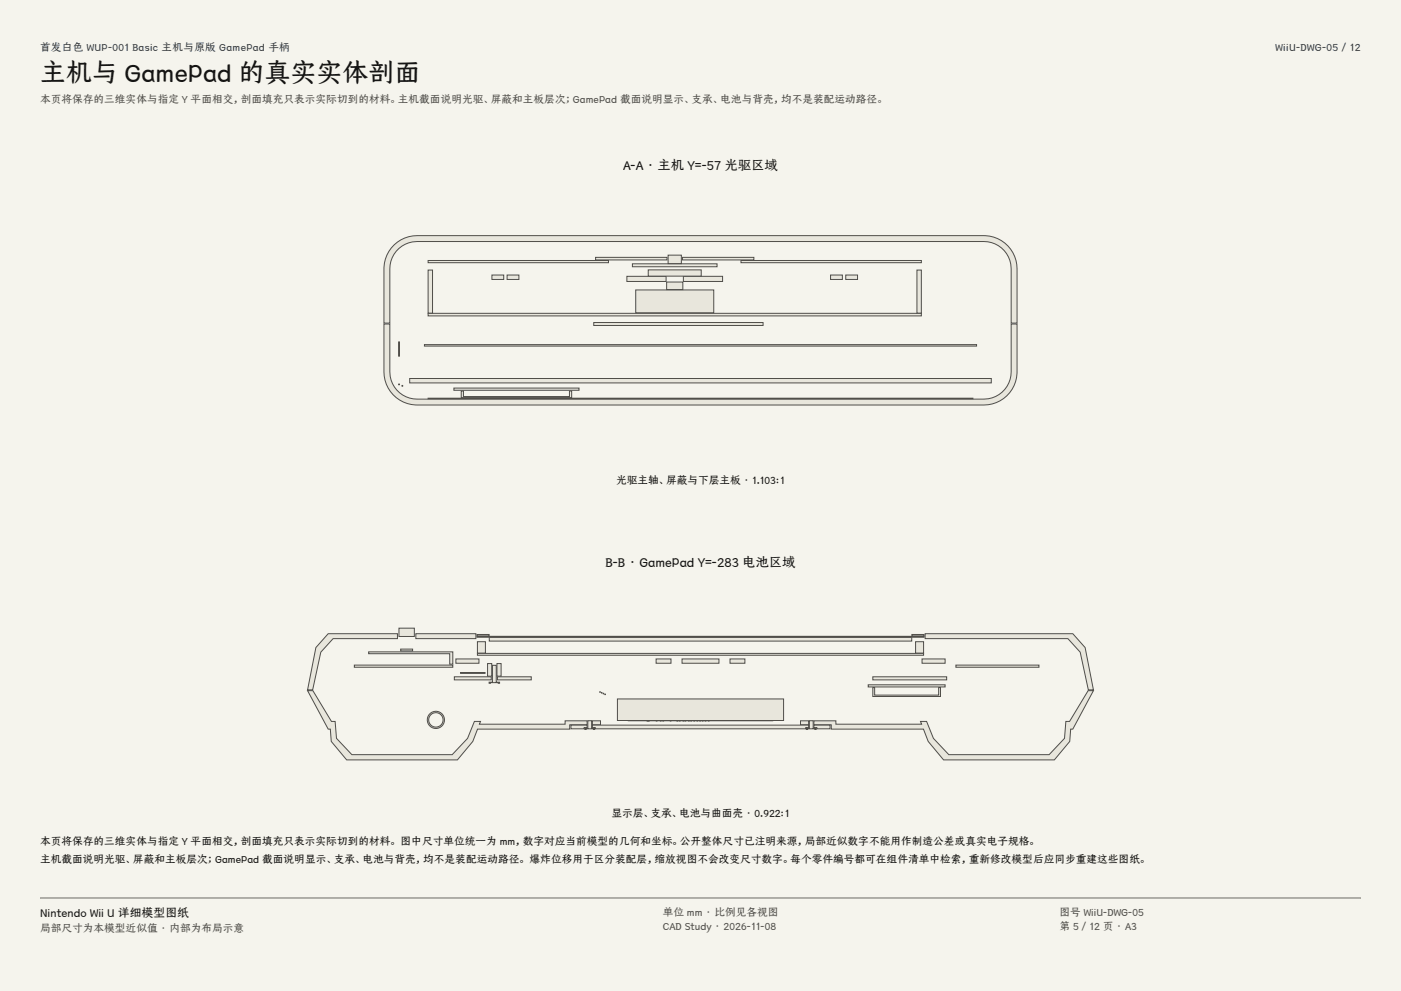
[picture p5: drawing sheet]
<svg xmlns="http://www.w3.org/2000/svg" width="420mm" height="297mm" viewBox="0 0 420 297" stroke-linecap="round" stroke-linejoin="round" font-family="sans-serif">
<g fill="#f5f4ed">
<path d="M0 0h420v297h-420z"/>
<path d="M12 12h396v275h-396z"/>
</g>
<g fill="#e8e6dc" stroke="#504e49" stroke-width=".3">
<path d="M115.1 97.1h1.8v14.3a8.2 8.2 0 0 0 8.1 8.2h170a8.2 8.2 0 0 0 8.1-8.2v-14.3h1.8v14.3a9.9 9.9 0 0 1-9.9 10h-170a9.9 9.9 0 0 1-9.9-10z" fill-rule="evenodd"/>
<path d="M118.2 73.4a9.9 9.9 0 0 1 6.8-2.8h170a9.9 9.9 0 0 1 9.9 10v16.2h-1.8v-16.2a8.2 8.2 0 0 0-8.1-8.2h-170a8.2 8.2 0 0 0-8.1 8.2v16.2h-1.8v-16.2a9.9 9.9 0 0 1 3.1-7.2z" fill-rule="evenodd"/>
<path d="M122.8 113.4h174.4v1.4h-174.4z" fill-rule="evenodd"/>
<path d="M136.1 116.3h37.5v.7h-37.5z" fill-rule="evenodd"/>
<path d="M138.3 117.2h.6v1.6h31.8v-1.6h.7v2h-33.1z" fill-rule="evenodd"/>
<path d="M128.3 93.9h147.9v.8h-147.9z" fill-rule="evenodd"/>
<path d="M274.9 80.9h1.3v12.9h-1.3z" fill-rule="evenodd"/>
<path d="M128.3 80.9h1.4v12.9h-1.4z" fill-rule="evenodd"/>
<path d="M190.6 86.9h23.4v6.8h-23.4z" fill-rule="evenodd"/>
<path d="M199.8 84.5h4.9v2.3h-4.9z" fill-rule="evenodd"/>
<path d="M187.9 82.8h11.8v1.6h-11.8z" fill-rule="evenodd"/>
<path d="M204.9 82.8h11.7v1.6h-11.7z" fill-rule="evenodd"/>
<path d="M194.3 80.9h15.9v1.9h-15.9z" fill-rule="evenodd"/>
<path d="M253.5 82.4h3.6v1.4h-3.6z" fill-rule="evenodd"/>
<path d="M249 82.4h3.5v1.4h-3.5z" fill-rule="evenodd"/>
<path d="M152 82.4h3.6v1.4h-3.6z" fill-rule="evenodd"/>
<path d="M147.5 82.4h3.5v1.4h-3.5z" fill-rule="evenodd"/>
<path d="M222.1 78.1h54.1v.6h-54.1z" fill-rule="evenodd"/>
<path d="M128.3 78.1h54.1v.6h-54.1z" fill-rule="evenodd"/>
<path d="M189.6 79.1h25.4v.8h-25.4z" fill-rule="evenodd"/>
<path d="M204.6 77.1h21.4v.8h-21.4z" fill-rule="evenodd"/>
<path d="M178.6 77.1h21.4v.8h-21.4z" fill-rule="evenodd"/>
<path d="M200.3 76.5h4v2.5h-4z" fill-rule="evenodd"/>
<path d="M178 96.7h50.8v.8h-50.8z" fill-rule="evenodd"/>
<path d="M128.3 119.3h163.4v.2h-163.4z" fill-rule="evenodd"/>
<path d="M127.2 103.3h165.6v.4h-165.6z" fill-rule="evenodd"/>
<path d="M120.5 115.5l.2 .3z" fill-rule="evenodd"/>
<path d="M119.6 115.1l.1 .2z" fill-rule="evenodd"/>
<path d="M119.6 102.4v4.4z" fill-rule="evenodd"/>
<path d="M92.2 207h1.6l5.6 9.2h1.1l.4 5.1 4.6 4.9h30.1l4.6-4.9 2-5.1h1.8l-.3 .8h25.7v-1h6.6v1.2h-5.2v1.3h-27.6l-1.5 3.7-4.6 5.5h-33.2l-4.6-5.5-.3-3.7h-.6z" fill-rule="evenodd"/>
<path d="M244 216h6.6v1h25.7l-.3-.8h1.8l2 5.1 4.6 4.9h30.1l4.6-4.9 .4-5.1h1.1l5.6-9.2h1.6l-6.2 11.5h-.6l-.3 3.7-4.6 5.5h-33.2l-4.6-5.5-1.5-3.7h-27.6v-1.3h-5.2z" fill-rule="evenodd"/>
<path d="M128.1 215.7a2.6 2.6 0 0 0 5.2 0 2.6 2.6 0 0 0-5.2 0zM128.5 215.7a2.17 2.17 0 0 1 4.3 0 2.17 2.17 0 0 1-4.3 0z" fill-rule="evenodd"/>
<path d="M240 216h2.4v1.2h-2.4z" fill-rule="evenodd"/>
<path d="M177.6 216h2.4v1.2h-2.4z" fill-rule="evenodd"/>
<path d="M277.3 189.9h44.3l3.7 4.2 2.5 12.7h-1.5l-2.5-11.3-3.7-4.1h-42.8z" fill-rule="evenodd"/>
<path d="M98.4 189.9h20.8v1.5h-19.3l-3.7 4.1-2.5 11.3h-1.5l2.5-12.7z" fill-rule="evenodd"/>
<path d="M124.7 189.9h18v1.5h-18z" fill-rule="evenodd"/>
<path d="M143.1 195.8h133.8v.6h-133.8z" fill-rule="evenodd"/>
<path d="M274.5 192.3h2.4v3.4h-2.4z" fill-rule="evenodd"/>
<path d="M143.1 192.3h2.4v3.4h-2.4z" fill-rule="evenodd"/>
<path d="M146.7 191h126.6v1.1h-126.6z" fill-rule="evenodd"/>
<path d="M143 190.7h134v.3h-134z" fill-rule="evenodd"/>
<path d="M273.4 190.2h3.6v.4h-3.6z" fill-rule="evenodd"/>
<path d="M143 190.2h3.6v.4h-3.6z" fill-rule="evenodd"/>
<path d="M119.6 188.3h4.6v2.5h-4.6z" fill-rule="evenodd"/>
<path d="M177.6 217.3h64.8v.8h-.9v.3h-63v-.3h-.9z" fill-rule="evenodd"/>
<path d="M244 217.3h4.8v1.1h-3.9v-.3h-.9z" fill-rule="evenodd"/>
<path d="M171.2 217.3h4.8v.8h-.9v.3h-3.9z" fill-rule="evenodd"/>
<path d="M261.7 202.8h22.1v1h-22.1z" fill-rule="evenodd"/>
<path d="M136.2 202.8h11.1v1h-11.1z" fill-rule="evenodd"/>
<path d="M149.1 202.8h10.2v1h-10.2z" fill-rule="evenodd"/>
<path d="M260.3 205.2h23v.7h-23z" fill-rule="evenodd"/>
<path d="M261.7 206.1h.5v2.2h19.2v-2.2h.5v2.6h-20.2z" fill-rule="evenodd"/>
<path d="M204.5 197.5h11v1.3h-11z" fill-rule="evenodd"/>
<path d="M276.4 197.5h6.9v1.3h-6.9z" fill-rule="evenodd"/>
<path d="M136.7 197.5h6.9v1.3h-6.9z" fill-rule="evenodd"/>
<path d="M218.8 197.5h4.5v1.3h-4.5z" fill-rule="evenodd"/>
<path d="M196.7 197.5h4.5v1.3h-4.5z" fill-rule="evenodd"/>
<path d="M185.1 209.5h49.8v6.4h-49.8z" fill-rule="evenodd"/>
<path d="M188.3 216h43.4z" fill-rule="evenodd"/>
<path d="M193.9 216h.8z" fill-rule="evenodd"/>
<path d="M202.9 216h.3z" fill-rule="evenodd"/>
<path d="M196.7 216h.3z" fill-rule="evenodd"/>
<path d="M198.7 216h.2z" fill-rule="evenodd"/>
<path d="M197.9 216h.3z" fill-rule="evenodd"/>
<path d="M203.7 216h.2z" fill-rule="evenodd"/>
<path d="M205.3 216h.3z" fill-rule="evenodd"/>
<path d="M204.7 216h.3z" fill-rule="evenodd"/>
<path d="M206.4 216h.2z" fill-rule="evenodd"/>
<path d="M200.9 216h.3z" fill-rule="evenodd"/>
<path d="M209.7 216h.3z" fill-rule="evenodd"/>
<path d="M210.5 216h.3z" fill-rule="evenodd"/>
<path d="M208 216h.2z" fill-rule="evenodd"/>
<path d="M211.4 216h.2z" fill-rule="evenodd"/>
<path d="M207.1 216h.2z" fill-rule="evenodd"/>
<path d="M208.9 216h.2z" fill-rule="evenodd"/>
<path d="M212.4 216h.2z" fill-rule="evenodd"/>
<path d="M286.6 199.3h24.9v.7h-24.9z" fill-rule="evenodd"/>
<path d="M106.2 199.3h29.5v.7h-29.5z" fill-rule="evenodd"/>
<path d="M120.1 194.5h3.6v.6h-3.6z" fill-rule="evenodd"/>
<path d="M110.5 195.4h25.2v3.7h-.9v-3.2h-24.3z" fill-rule="evenodd"/>
<path d="M242.6 216h1.2v2.3h.9v.3h-.4v-.2h-2.2v.2h-.4v-.3h.9z" fill-rule="evenodd"/>
<path d="M176.2 216h1.2v2.3h.9v.3h-.4v-.2h-2.2v.2h-.4v-.3h.9z" fill-rule="evenodd"/>
<path d="M147.6 199.4h1.2v5h1v.4h-.4v-.2h-2.4v.2h-.4v-.4h1z" fill-rule="evenodd"/>
<path d="M146.2 198.9h1.2v3.7h-1.2z" fill-rule="evenodd"/>
<path d="M149 198.9h1.2v3.7h-1.2z" fill-rule="evenodd"/>
<path d="M138.1 201.6h7.3v.2h-7.3z" fill-rule="evenodd"/>
<path d="M181.3 208.1h.2z" fill-rule="evenodd"/>
<path d="M180.8 207.8l.2 .1z" fill-rule="evenodd"/>
<path d="M180.3 207.6l.2 .1z" fill-rule="evenodd"/>
<path d="M179.8 207.4l.2 .1z" fill-rule="evenodd"/>
</g>
<path d="M12 269.3h396zM12 269h396v.3h-396z" fill-rule="evenodd" fill="#504e49"/>
<text font-size="7.8" fill="#141413" x="12" y="24.7">主机与 GamePad 的真实实体剖面</text>
<g font-size="4" fill="#141413">
<text x="186.8" y="51">A-A · 主机 Y=-57 光驱区域</text>
<text x="181.5" y="170">B-B · GamePad Y=-283 电池区域</text>
</g>
<text font-size="3.5" fill="#141413" x="12" y="274.9">Nintendo Wii U 详细模型图纸</text>
<g font-size="3.2" fill="#1b365d">
<text x="12" y="15.3">首发白色 WUP-001 Basic 主机与原版 GamePad 手柄</text>
<text x="382.4" y="15.3">WiiU-DWG-05 / 12</text>
</g>
<g font-size="3.2" fill="#504e49">
<text x="12" y="30.9">本页将保存的三维实体与指定 Y 平面相交，剖面填充只表示实际切到的材料。主机截面说明光驱、屏蔽和主板层次；GamePad 截面说明显示、支承、电池与背壳，均不是装配运动路径。</text>
<text x="198.7" y="274.5">单位 mm · 比例见各视图</text>
<text x="317.6" y="274.5">图号 WiiU-DWG-05</text>
<text x="12" y="279.3">局部尺寸为本模型近似值 · 内部为布局示意</text>
<text x="198.7" y="278.8">CAD Study · 2026-11-08</text>
<text x="317.6" y="278.8">第 5 / 12 页 · A3</text>
</g>
<g font-size="3.2" fill="#141413">
<text x="184.7" y="145">光驱主轴、屏蔽与下层主板 · 1.103:1</text>
<text x="183.3" y="245">显示层、支承、电池与曲面壳 · 0.922:1</text>
<text x="12" y="253.3">本页将保存的三维实体与指定 Y 平面相交，剖面填充只表示实际切到的材料。 图中尺寸单位统一为 mm，数字对应当前模型的几何和坐标。公开整体尺寸已注明来源，局部近似数字不能用作制造公差或真实电子规格。</text>
<text x="12" y="258.6">主机截面说明光驱、屏蔽和主板层次；GamePad 截面说明显示、支承、电池与背壳，均不是装配运动路径。 爆炸位移用于区分装配层，缩放视图不会改变尺寸数字。每个零件编号都可在组件清单中检索，重新修改模型后应同步重建这些图纸。</text>
</g>
</svg>
